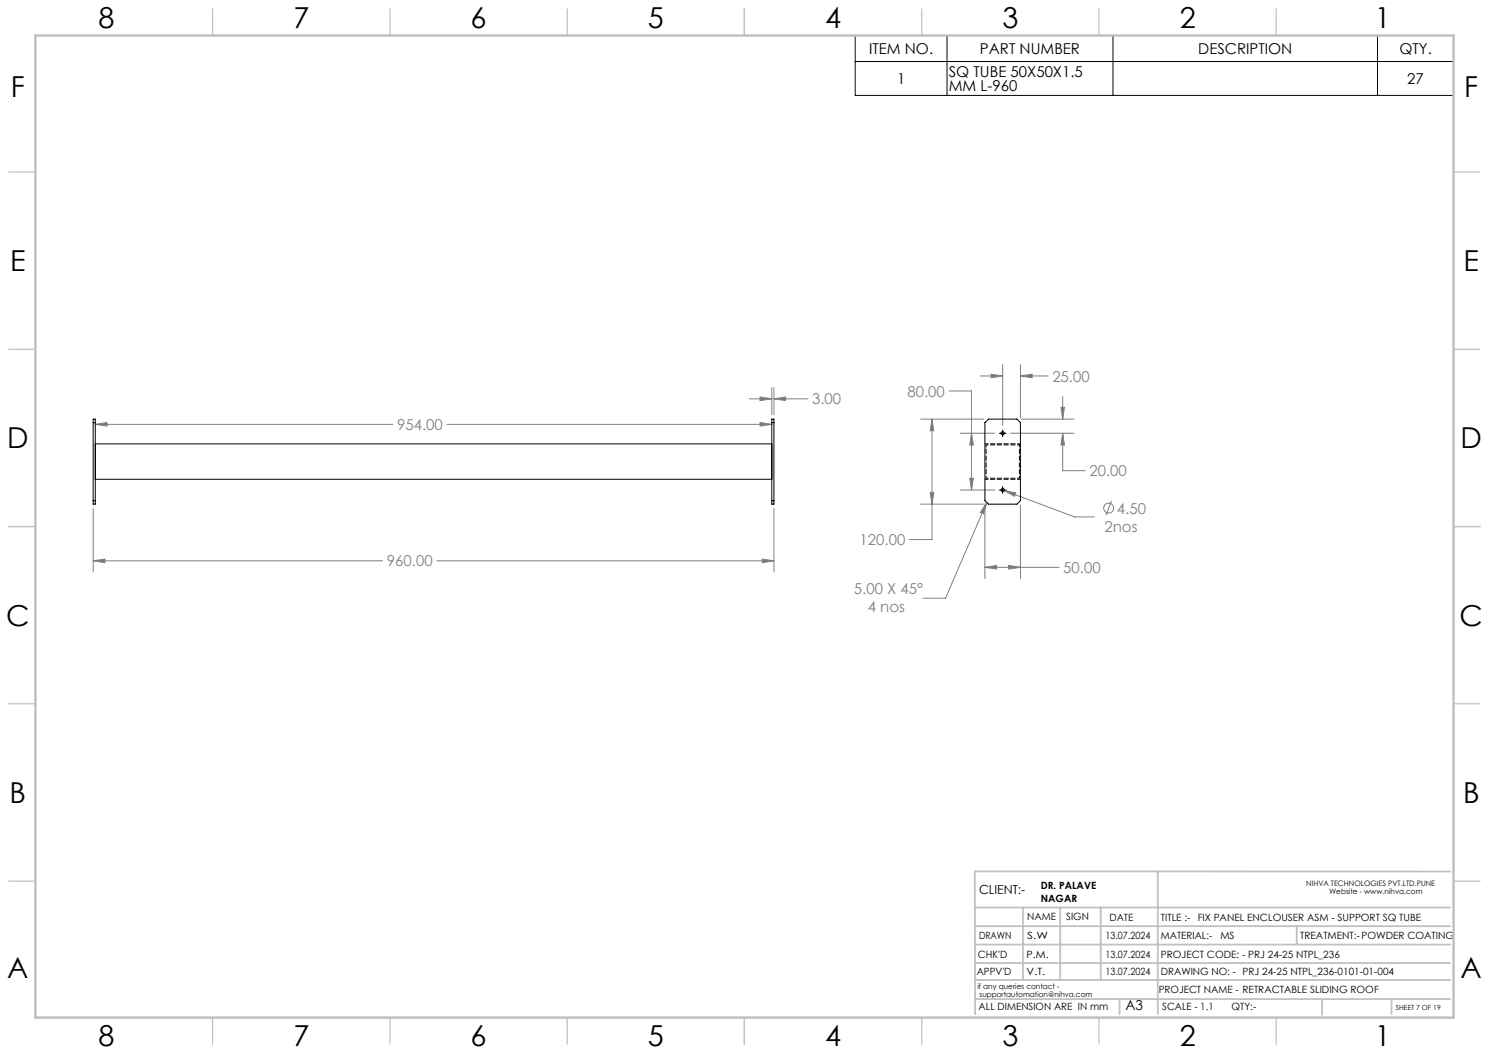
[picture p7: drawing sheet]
<svg xmlns="http://www.w3.org/2000/svg" width="420mm" height="297mm" viewBox="0 0 420 297" stroke-linecap="round" stroke-linejoin="round" font-family="sans-serif">
<g fill="none" stroke="#808080" stroke-width=".28">
<path d="M26.9 119.7l3.3-.5v1zM26.9 119.7h83.9M126 119.7h91.7M211.3 112.5h6.4M214.4 112l3.3 .5-3.3 .5zM214.4 119.2l3.3 .5-3.3 .5zM217.7 109.3v7.6M218.3 112.5l3.3-.5v1zM218.3 109.3v7.6M218.3 112.5h9.6M259.7 118.2h17.9M262.9 118.2l.5 3.3h-1z"/>
<path d="M262.9 118.2v34h-6.4M267.7 110.3h6.3v27.9M276.5 106h6.3M279.5 105.5l3.3 .5-3.3 .6zM282.8 102.9v17.1M287.8 106l3.3-.5v1.1zM287.8 102.9v15M287.8 106h7.8M288.1 118.2h14.8M299.3 114.9h.9l-.4 3.3zM299.8 111.9v6.3M262.4 138.9h1l-.5 3.3z"/>
<path d="M270.9 122.2h9.7M270.9 138.2h9.7M273.5 134.9h1.1l-.6 3.3zM274 122.2l.6 3.3h-1.1zM283.2 138.4l3.3 .6-.3 1zM283.2 138.4l19.9 7.4h5.6M285 122.2h17.9M299.8 122.2l.4 3.3h-.9zM299.8 122.2v10.5h6.3M26.3 158.2l3.3-.5v1zM26.3 143.5v17.9M26.3 158.2h81.6"/>
<path d="M123.2 158.2h95.1M215 157.7l3.3 .5-3.3 .5zM218.3 143.5v17.9M259.7 142.2h17.9M277.8 142.5v20.7M278.3 141.7l-.8 3.2-1-.4zM278.3 141.7l-11.6 27h-6.4M284.5 159.5l3.3 .5-3.3 .5zM287.8 142.5v20.7M313.5 141.3l-1.6 4M277.8 160l3.3-.5v1zM277.8 160h20.9"/>
<circle cx="312.7" cy="143.3" r="1.4"/>
</g>
<path d="M241.2 10h168.8v16.9h-168.8zM241.2 17.4h168.8M267.1 10v16.9M313.9 10v16.9M388.5 10v16.9M281.9 138.2h1.9M281.9 122.2h1.9M282.8 121.2v2M282.8 137.2v2" fill="none" stroke="#000" stroke-width=".28"/>
<g fill="none" stroke="#c0c0c0" stroke-width=".35">
<path d="M60 2.5v7.5M110 2.5v7.5M160 2.5v7.5M210 2.5v7.5M260 2.5v7.5M310 2.5v7.5M360 2.5v7.5M2.5 48.5h7.5M410 48.5h7.5M2.5 98.5h7.5M410 98.5h7.5M2.5 148.5h7.5"/>
<path d="M410 148.5h7.5M2.5 198.5h7.5M410 198.5h7.5M2.5 248.5h7.5M410 248.5h7.5M60 287v7.5M110 287v7.5M160 287v7.5M210 287v7.5M260 287v7.5M310 287v7.5M360 287v7.5"/>
</g>
<g fill="none" stroke="#c0c0c0" stroke-width=".5">
<path d="M275 256h134M288.5 256v20.4M299 256v20.4M310.5 256v20.4M326.6 245.8v40.3M409 245.8h-134l.1 40.3M275 266.4h134M275 261.2h134M275 271.6h134M275 276.4h134M365.8 261.2v5.2M275.1 281.8h133.9"/>
<path d="M315.8 281.8v4.3M372.9 282v4.2M392.5 281.8v4.2"/>
</g>
<path d="M10 10h400v277h-400z" fill="none" stroke="#c0c0c0" stroke-width=".7"/>
<path d="M26.3 158.2l3.3-.5v1zM215 157.7l3.3 .5-3.3 .5zM214.4 112l3.3 .5-3.3 .5zM218.3 112.5l3.3-.5v1zM26.9 119.7l3.3-.5v1zM214.4 119.2l3.3 .5-3.3 .5zM277.8 160l3.3-.5v1zM284.5 159.5l3.3 .5-3.3 .5zM262.9 118.2l.5 3.3h-1zM262.4 138.9h1l-.5 3.3zM299.3 114.9h.9l-.4 3.3zM299.8 122.2l.4 3.3h-.9zM279.5 105.5l3.3 .5-3.3 .6zM287.8 106l3.3-.5v1.1zM274 122.2l.6 3.3h-1.1zM273.5 134.9h1.1l-.6 3.3zM283.2 138.4l3 1.6 .3-1zM278.3 141.7l-.8 3.2-1-.4z" fill="#808080"/>
<g fill="none" stroke="#000" stroke-width=".28">
<path d="M26.3 118.2h.6v24h-.6zM26.3 119.2h.6M217.7 118.2h.6v24h-.6zM217.7 119.2h.6M277.8 119.2l1-1h8l1 1v22l-1 1h-8l-1-1zM26.9 135.2h190.8M26.9 125.2h190.8M26.3 141.2h.6M217.7 141.2h.6"/>
<circle cx="282.8" cy="122.2" r=".46"/>
<circle cx="282.8" cy="138.2" r=".45"/>
</g>
<path d="M278.1 134.9v-9.4M278.1 125.5h9.4M287.5 134.9h-9.4M287.5 125.5v9.4" fill="none" stroke="#000" stroke-width=".28" stroke-dasharray="1.3 .6" stroke-dashoffset=".7"/>
<path d="M277.8 125.2h10M287.8 135.2h-10" fill="none" stroke="#000" stroke-width=".28" stroke-dasharray="1.3 .6" stroke-dashoffset=".4"/>
<g font-size="8.1">
<text x="27.8" y="8">8</text>
<text x="82.8" y="8">7</text>
<text x="132.8" y="8">6</text>
<text x="182.8" y="8">5</text>
<text x="232.8" y="8">4</text>
<text x="282.8" y="8">3</text>
<text x="332.8" y="8">2</text>
<text x="387.8" y="8">1</text>
<text x="3" y="27.2">F</text>
<text x="413" y="27.2">F</text>
<text x="2.8" y="76.5">E</text>
<text x="412.8" y="76.5">E</text>
<text x="2" y="126.5">D</text>
<text x="412" y="126.5">D</text>
<text x="1.7" y="176.5">C</text>
<text x="411.7" y="176.5">C</text>
<text x="2.7" y="226.5">B</text>
<text x="412.7" y="226.5">B</text>
<text x="2" y="275.7">A</text>
<text x="412" y="275.7">A</text>
<text x="27.8" y="295">8</text>
<text x="82.8" y="295">7</text>
<text x="132.8" y="295">6</text>
<text x="182.8" y="295">5</text>
<text x="232.8" y="295">4</text>
<text x="282.8" y="295">3</text>
<text x="332.8" y="295">2</text>
<text x="387.8" y="295">1</text>
</g>
<g font-size="4.2">
<text x="245.1" y="15.2">ITEM NO.</text>
<text x="276.4" y="15.2">PART NUMBER</text>
<text x="338" y="15.2">DESCRIPTION</text>
<text x="394.7" y="15.2">QTY.</text>
<text x="253" y="23.6">1</text>
<text x="267.6" y="21.6">SQ TUBE 50X50X1.5</text>
<text x="396.9" y="23.6">27</text>
<text x="267.6" y="25.7">MM L-960</text>
</g>
<g font-size="4.2" fill="#808080">
<text x="296.8" y="107.6">25.00</text>
<text x="256" y="111.9">80.00</text>
<text x="229.1" y="114.1">3.00</text>
<text x="112" y="121.3">954.00</text>
<text x="307.3" y="134.3">20.00</text>
<text x="311.5" y="149.9">2nos</text>
<text x="315.1" y="144.8">4.50</text>
<text x="242.5" y="153.8">120.00</text>
<text x="109.1" y="159.8">960.00</text>
<text x="299.9" y="161.6">50.00</text>
<text x="240.9" y="167.7">5.00 X 45°</text>
<text x="244.8" y="172.7">4 nos</text>
</g>
<text font-size="3.9" x="317.4" y="284.8">A3</text>
<text font-size="3.5" x="276.2" y="252.3">CLIENT:-</text>
<g font-size="2.8">
<text x="293.6" y="250.7">DR. PALAVE</text>
<text x="293.6" y="254.5">NAGAR</text>
<text x="289.7" y="259.6">NAME</text>
<text x="300.8" y="259.6">SIGN</text>
<text x="312.9" y="259.7">DATE</text>
<text x="327.4" y="259.7">TITLE :-</text>
<text x="337.8" y="259.7">FIX PANEL ENCLOUSER ASM - SUPPORT SQ TUBE</text>
<text x="276.2" y="264.9">DRAWN</text>
<text x="289.7" y="264.9">S.W</text>
<text x="311.8" y="264.9">13.07.2024</text>
<text x="327.5" y="264.9">MATERIAL:-</text>
<text x="344.2" y="264.9">MS</text>
<text x="366.8" y="264.9">TREATMENT:-POWDER COATING</text>
<text x="275.5" y="275">APPV'D</text>
<text x="275.8" y="270.3">CHK'D</text>
<text x="289.6" y="275">V.T.</text>
<text x="289.6" y="270.3">P.M.</text>
<text x="311.8" y="275">13.07.2024</text>
<text x="311.8" y="270.3">13.07.2024</text>
<text x="327.4" y="270.3">PROJECT CODE: - PRJ 24-25 NTPL_236</text>
<text x="327.5" y="275">DRAWING NO: - PRJ 24-25 NTPL_236-0101-01-004</text>
<text x="326.8" y="280.1">PROJECT NAME - RETRACTABLE SLIDING ROOF</text>
<text x="276" y="284.8">ALL DIMENSION ARE IN mm</text>
<text x="327.8" y="284.8">SCALE - 1.1</text>
<text x="347.3" y="284.8">QTY:-</text>
</g>
<g font-size="2.1">
<text x="368.5" y="249.9">NIHVA TECHNOLOGIES PVT.LTD.PUNE</text>
<text x="374.9" y="252.3">Website - www.nihva.com</text>
<text x="275.7" y="279">if any queries contact -</text>
<text x="276.3" y="281.1">supportautomation@nihva.com</text>
</g>
<text font-size="2" x="393.7" y="284.8">SHEET 7 OF 19</text>
</svg>
